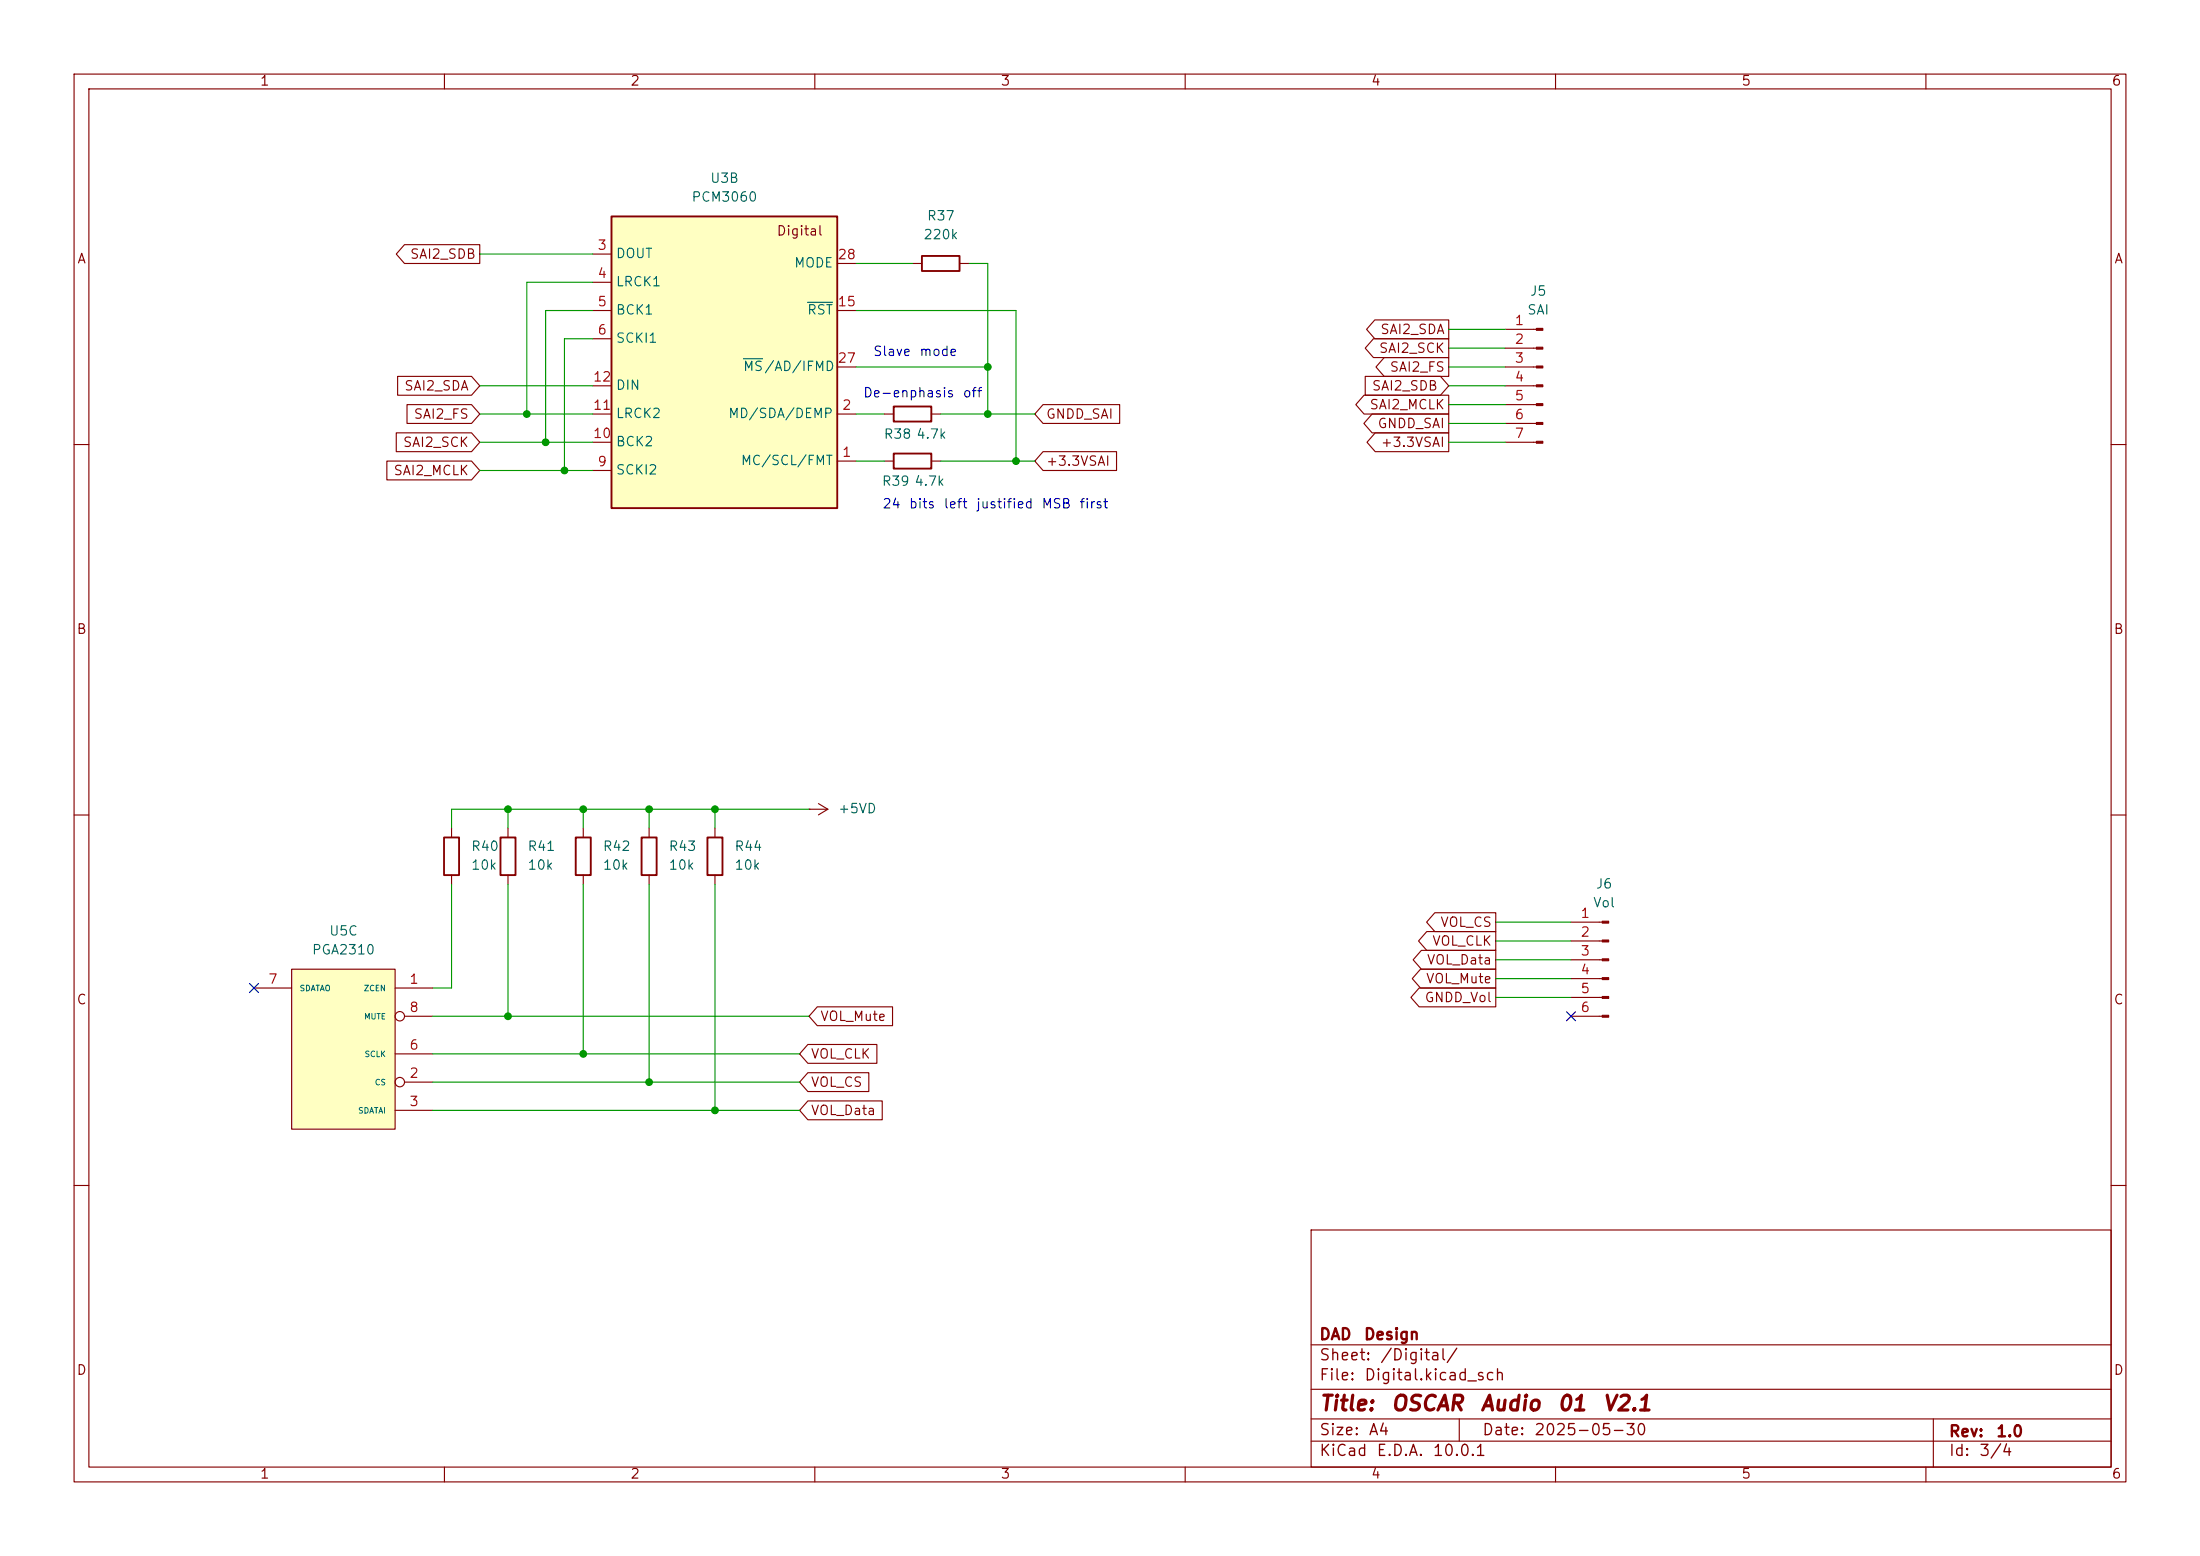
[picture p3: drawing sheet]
<svg xmlns="http://www.w3.org/2000/svg" width="297mm" height="210mm" viewBox="0 0 297 210" stroke-linecap="round" stroke-linejoin="round" font-family="sans-serif">
<g fill="none" stroke="#840000" stroke-width=".15">
<path d="M10 10h277v190h-277zM12 12h273v186h-273zM60 10v2M110 10v2M160 10v2M210 10v2M260 10v2M123.2 35.6h1.3M129.5 35.6h1.3M10 60h2M285 60h2M10 110h2"/>
<path d="M61 111.8v1.2M61 118.1v1.3M78.7 111.8v1.2M78.7 118.1v1.3M87.6 111.8v1.2M87.6 118.1v1.3M96.5 111.8v1.2M96.5 118.1v1.3M109.2 109.2h.1M109.2 109.2h2.6M110.5 108.5l1.3 .7M111.8 109.2l-1.3 .8"/>
<path d="M285 110h2M10 160h2M177 166h108v32h-108zM285 160h2M60 198v2M110 198v2M160 198v2M177 194.5h108M177 191.5h108M177 187.5h108M177 181.5h108M197 191.5v3"/>
<path d="M210 198v2M260 198v2M261 191.5v6.5"/>
</g>
<path d="M124.5 34.5h5v2.1h-5zM59.9 113h2.1v5.1h-2.1zM77.7 113h2.1v5.1h-2.1zM86.6 113h2v5.1h-2zM95.5 113h2v5.1h-2z" fill="none" stroke="#840000" stroke-width=".25"/>
<path d="M39.4 130.8h13.9v21.6h-13.9z" fill="#ffffc2"/>
<g fill="none" stroke="#840000" stroke-width=".15">
<path d="M119.4 55.9h1.2M125.7 55.9h1.3M203.2 44.5h4.2M203.2 47h4.2M203.2 49.5h4.2M203.2 52.1h4.2M203.2 54.6h4.2M203.2 57.2h4.2M203.2 59.7h4.2M119.4 62.2h1.2M125.7 62.2h1.3M34.3 133.4h5.1"/>
<path d="M39.4 130.8h13.9v21.6h-13.9zM53.3 133.4h5.1M54.6 137.2h3.8M212.1 137.2h4.2M212.1 124.5h4.2M212.1 127h4.2M212.1 129.5h4.2M212.1 132.1h4.2M212.1 134.6h4.2M53.3 149.9h5.1M53.3 142.2h5.1M54.6 146.1h3.8"/>
<circle cx="54" cy="137.2" r=".63"/>
<circle cx="54" cy="146" r=".63"/>
</g>
<g fill="#840000" stroke="#840000" stroke-width=".15">
<path d="M207.4 44.3h.9v.3h-.9z"/>
<path d="M207.4 46.9h.9v.2h-.9z"/>
<path d="M207.4 49.4h.9v.3h-.9z"/>
<path d="M207.4 51.9h.9v.3h-.9z"/>
<path d="M207.4 54.5h.9v.2h-.9z"/>
<path d="M207.4 57h.9v.3h-.9z"/>
<path d="M207.4 59.6h.9v.2h-.9z"/>
<path d="M216.3 124.3h.9v.3h-.9z"/>
<path d="M216.3 126.9h.9v.2h-.9z"/>
<path d="M216.3 129.4h.9v.3h-.9z"/>
<path d="M216.3 132h.9v.2h-.9z"/>
<path d="M216.3 134.5h.9v.2h-.9z"/>
<path d="M216.3 137h.9v.3h-.9z"/>
</g>
<path d="M120.6 54.9h5.1v2h-5.1zM120.6 61.2h5.1v2h-5.1z" fill="none" stroke="#840000" stroke-width=".25"/>
<path d="M82.5 29.2h30.5v39.4h-30.5z" fill="#ffffc2"/>
<path d="M82.5 29.2h30.5v39.4h-30.5zM67.6 113h2v5.1h-2z" fill="none" stroke="#840000" stroke-width=".25"/>
<g fill="none" stroke="#840000" stroke-width=".15">
<path d="M54.6 33h10.2v2.6h-10.2l-1.1-1.3zM80 34.3h2.5M80 38.1h2.5M113 35.6h2.6M53.5 58.4h10.2l1.1 1.3-1.1 1.3h-10.2zM53.7 50.8h10l1.1 1.3-1.1 1.2h-10zM54.9 54.6h8.8l1.1 1.3-1.1 1.3h-8.8zM80 55.9h2.5M80 41.9h2.5M80 45.7h2.5M80 59.7h2.5M80 52.1h2.5"/>
<path d="M113 55.9h2.6M113 41.9h2.6M113 49.5h2.6M140.8 54.6h10.4v2.6h-10.4l-1.1-1.3zM184.1 53.3h11.5v2.6h-11.5l-1.1-1.3zM184.3 50.8h10.2l1.1 1.3-1.1 1.2h-10.2zM185.2 55.9h10.4v2.5h-10.4l-1.1-1.2zM185.4 45.7h10.2v2.6h-10.2l-1.1-1.3zM185.6 43.2h10v2.5h-10l-1.1-1.2zM185.7 58.4h9.9v2.6h-9.9l-1.2-1.3zM186.9 48.3h8.7v2.5h-8.7l-1.1-1.3zM52.2 62.2h11.5l1.1 1.3-1.1 1.3h-11.5z"/>
<path d="M80 63.5h2.5M113 62.2h2.6M140.8 61h9.9v2.5h-9.9l-1.1-1.3zM68.6 111.8v1.2M68.6 118.1v1.3M110.3 135.9h10.2v2.5h-10.2l-1.1-1.2zM191.6 133.3h10.3v2.6h-10.3l-1.1-1.3zM191.8 130.8h10.1v2.6h-10.1l-1.1-1.3zM191.9 128.3h10v2.5h-10l-1.1-1.3zM192.6 125.7h9.3v2.6h-9.3l-1.1-1.3zM193.7 123.2h8.2v2.5h-8.2l-1.1-1.2zM109.1 148.6h10v2.5h-10l-1.2-1.2z"/>
<path d="M109.1 144.8h8.2v2.5h-8.2l-1.2-1.2zM109.1 141h9.3v2.5h-9.3l-1.2-1.3z"/>
</g>
<path d="M100.4 48.4h2.6M109 40.8h3.4" fill="none" stroke="#006464" stroke-width=".15"/>
<g fill="none" stroke="#009600" stroke-width=".15">
<path d="M64.8 34.3h15.2M80 38.1h-8.9v17.8M115.6 35.6h7.6M130.8 35.6h2.5v20.3M64.8 55.9h15.2M64.8 59.7h15.2M64.8 52.1h15.2M80 45.7h-3.8v17.8M80 41.9h-6.3v17.8M115.6 55.9h3.8M115.6 41.9h21.6v20.3M115.6 49.5h17.7"/>
<path d="M127 55.9h12.7M195.6 59.7h7.6M195.6 49.5h7.6M195.6 52.1h7.6M195.6 57.2h7.6M195.6 54.6h7.6M195.6 44.5h7.6M195.6 47h7.6M64.8 63.5h15.2M115.6 62.2h3.8M127 62.2h12.7M61 119.4v14h-2.6"/>
<path d="M68.6 109.2v2.6M68.6 119.4v17.8M78.7 109.2v2.6M78.7 119.4v22.8M87.6 109.2v2.6M87.6 119.4v26.7M96.5 109.2v2.6M96.5 119.4v30.5M109.2 109.2h-48.2v2.6M58.4 137.2h50.8M201.9 124.5h10.2M201.9 134.6h10.2"/>
<path d="M201.9 132.1h10.2M201.9 127h10.2M201.9 129.5h10.2M58.4 146.1h49.5M58.4 142.2h49.5M58.4 149.9h49.5"/>
</g>
<path d="M33.7 132.7l1.2 1.3M34.9 132.7l-1.2 1.3M211.5 136.6l1.2 1.2M212.7 136.6l-1.2 1.2" fill="none" stroke="#000084" stroke-width=".15"/>
<g fill="#009600" stroke="#009600" stroke-width=".14">
<circle cx="68.6" cy="137.2" r=".46"/>
<circle cx="78.7" cy="142.2" r=".46"/>
<circle cx="96.5" cy="149.9" r=".46"/>
<circle cx="87.6" cy="146.1" r=".46"/>
<circle cx="96.5" cy="109.2" r=".46"/>
<circle cx="87.6" cy="109.2" r=".46"/>
<circle cx="68.6" cy="109.2" r=".46"/>
<circle cx="76.2" cy="63.5" r=".46"/>
<circle cx="73.7" cy="59.7" r=".46"/>
<circle cx="133.3" cy="55.9" r=".46"/>
<circle cx="133.3" cy="49.5" r=".46"/>
<circle cx="78.7" cy="109.2" r=".46"/>
<circle cx="71.1" cy="55.9" r=".46"/>
<circle cx="137.2" cy="62.2" r=".46"/>
</g>
<g font-size="2" fill="#840000">
<text x="178" y="190.9">Title:</text>
<text x="187.7" y="190.9">OSCAR</text>
<text x="199.7" y="190.9">Audio</text>
<text x="210.1" y="190.9">01</text>
<text x="216.2" y="190.9">V2.1</text>
</g>
<g font-size="1.5" fill="#840000">
<text x="178" y="184">Sheet:</text>
<text x="178" y="181.2">DAD</text>
<text x="184" y="181.2">Design</text>
<text x="186.2" y="184">/Digital/</text>
<text x="178" y="186.7">File:</text>
<text x="184.1" y="186.7">Digital.kicad_sch</text>
<text x="178" y="196.9">KiCad</text>
<text x="178" y="194.1">Size:</text>
<text x="184.7" y="194.1">A4</text>
<text x="185.7" y="196.9">E.D.A.</text>
<text x="193.3" y="196.9">10.0.1</text>
<text x="200" y="194.1">Date:</text>
<text x="207" y="194.1">2025-05-30</text>
<text x="263" y="194.3">Rev:</text>
<text x="263" y="196.9">Id:</text>
<text x="267.1" y="196.9">3/4</text>
<text x="269.4" y="194.3">1.0</text>
</g>
<g font-size="1.3" fill="#840000">
<text x="35" y="11.9">1</text>
<text x="85" y="11.9">2</text>
<text x="135" y="11.9">3</text>
<text x="185" y="11.9">4</text>
<text x="235" y="11.9">5</text>
<text x="285" y="11.9">6</text>
<text x="10.3" y="35.9">A</text>
<text x="55.3" y="35.2">SAI2_SDB</text>
<text x="104.8" y="32.1">Digital</text>
<text x="285.3" y="35.9">A</text>
<text x="186.1" y="47.9">SAI2_SCK</text>
<text x="186.3" y="45.4">SAI2_SDA</text>
<text x="54.5" y="53">SAI2_SDA</text>
<text x="185.1" y="53">SAI2_SDB</text>
<text x="187.5" y="50.5">SAI2_FS</text>
<text x="55.8" y="56.8">SAI2_FS</text>
<text x="141.1" y="56.8">GNDD_SAI</text>
<text x="184.8" y="55.6">SAI2_MCLK</text>
<text x="185.9" y="58.1">GNDD_SAI</text>
<text x="53" y="64.5">SAI2_MCLK</text>
<text x="54.3" y="60.6">SAI2_SCK</text>
<text x="141.1" y="63.2">+3.3VSAI</text>
<text x="186.3" y="60.6">+3.3VSAI</text>
<text x="10.3" y="85.9">B</text>
<text x="285.3" y="85.9">B</text>
<text x="194.4" y="125.4">VOL_CS</text>
<text x="192.5" y="130.5">VOL_Data</text>
<text x="193.3" y="128">VOL_CLK</text>
<text x="10.3" y="135.9">C</text>
<text x="192.2" y="135.6">GNDD_Vol</text>
<text x="192.4" y="133">VOL_Mute</text>
<text x="285.3" y="135.9">C</text>
<text x="109.4" y="143.2">VOL_CLK</text>
<text x="110.6" y="138.1">VOL_Mute</text>
<text x="109.4" y="147">VOL_CS</text>
<text x="109.4" y="150.8">VOL_Data</text>
<text x="10.3" y="185.9">D</text>
<text x="285.3" y="185.9">D</text>
<text x="35" y="199.9">1</text>
<text x="85" y="199.9">2</text>
<text x="135" y="199.9">3</text>
<text x="185" y="199.9">4</text>
<text x="235" y="199.9">5</text>
<text x="285" y="199.9">6</text>
</g>
<g font-size="1.3" fill="#006464">
<text x="93.3" y="27.5">PCM3060</text>
<text x="95.8" y="25">U3B</text>
<text x="83.1" y="35.2">DOUT</text>
<text x="124.6" y="32.6">220k</text>
<text x="125.1" y="30.1">R37</text>
<text x="83.1" y="39">LRCK1</text>
<text x="107.1" y="36.4">MODE</text>
<text x="206.5" y="40.2">J5</text>
<text x="83.1" y="42.8">BCK1</text>
<text x="83.1" y="46.6">SCKI1</text>
<text x="108.9" y="42.8">RST</text>
<text x="206.1" y="42.8">SAI</text>
<text x="83.1" y="52.9">DIN</text>
<text x="100.2" y="50.4">MS/AD/IFMD</text>
<text x="83.1" y="56.7">LRCK2</text>
<text x="98.2" y="56.7">MD/SDA/DEMP</text>
<text x="119.2" y="59.5">R38</text>
<text x="123.6" y="59.5">4.7k</text>
<text x="83.1" y="64.4">SCKI2</text>
<text x="83.1" y="60.6">BCK2</text>
<text x="99.9" y="63.1">MC/SCL/FMT</text>
<text x="119" y="65.9">R39</text>
<text x="123.3" y="65.9">4.7k</text>
<text x="113" y="110.1">+5VD</text>
<text x="63.5" y="117.7">10k</text>
<text x="63.5" y="115.2">R40</text>
<text x="71.1" y="117.7">10k</text>
<text x="71.1" y="115.2">R41</text>
<text x="81.3" y="117.7">10k</text>
<text x="81.3" y="115.2">R42</text>
<text x="90.2" y="117.7">10k</text>
<text x="90.2" y="115.2">R43</text>
<text x="99.1" y="117.7">10k</text>
<text x="99.1" y="115.2">R44</text>
<text x="215" y="122.8">Vol</text>
<text x="215.3" y="120.2">J6</text>
<text x="42" y="129.1">PGA2310</text>
<text x="44.3" y="126.6">U5C</text>
</g>
<g font-size="1.3" fill="#a90000">
<text x="80.6" y="34">3</text>
<text x="113" y="35.3">28</text>
<text x="80.6" y="37.8">4</text>
<text x="80.6" y="41.7">5</text>
<text x="113" y="41.7">15</text>
<text x="80.6" y="45.5">6</text>
<text x="204.4" y="44.2">1</text>
<text x="204.4" y="46.7">2</text>
<text x="80" y="51.8">12</text>
<text x="113" y="49.3">27</text>
<text x="204.4" y="49.3">3</text>
<text x="204.4" y="51.8">4</text>
<text x="80" y="59.4">10</text>
<text x="80" y="55.6">11</text>
<text x="113.6" y="55.6">2</text>
<text x="204.4" y="54.4">5</text>
<text x="204.4" y="56.9">6</text>
<text x="204.4" y="59.4">7</text>
<text x="80.6" y="63.2">9</text>
<text x="113.6" y="62">1</text>
<text x="213.3" y="124.2">1</text>
<text x="213.3" y="126.7">2</text>
<text x="213.3" y="129.3">3</text>
<text x="213.3" y="131.8">4</text>
<text x="36.1" y="133.1">7</text>
<text x="55.2" y="133.1">1</text>
<text x="55.2" y="136.9">8</text>
<text x="213.3" y="134.4">5</text>
<text x="213.3" y="136.9">6</text>
<text x="55.2" y="142">6</text>
<text x="55.2" y="145.8">2</text>
<text x="55.2" y="149.6">3</text>
</g>
<g font-size="1.3" fill="#0000c2">
<text x="116.4" y="54">De-enphasis</text>
<text x="117.8" y="48.4">Slave</text>
<text x="124" y="48.4">mode</text>
<text x="129.9" y="54">off</text>
<text x="119" y="68.9">24</text>
<text x="122.6" y="68.9">bits</text>
<text x="127.3" y="68.9">left</text>
<text x="131.7" y="68.9">justified</text>
<text x="140.5" y="68.9">MSB</text>
<text x="145.6" y="68.9">first</text>
</g>
<g font-size=".8" fill="#006464">
<text x="40.4" y="134">SDATAO</text>
<text x="49" y="134">ZCEN</text>
<text x="49.1" y="137.8">MUTE</text>
<text x="49.2" y="142.8">SCLK</text>
<text x="50.5" y="146.7">CS</text>
<text x="48.3" y="150.5">SDATAI</text>
</g>
</svg>
